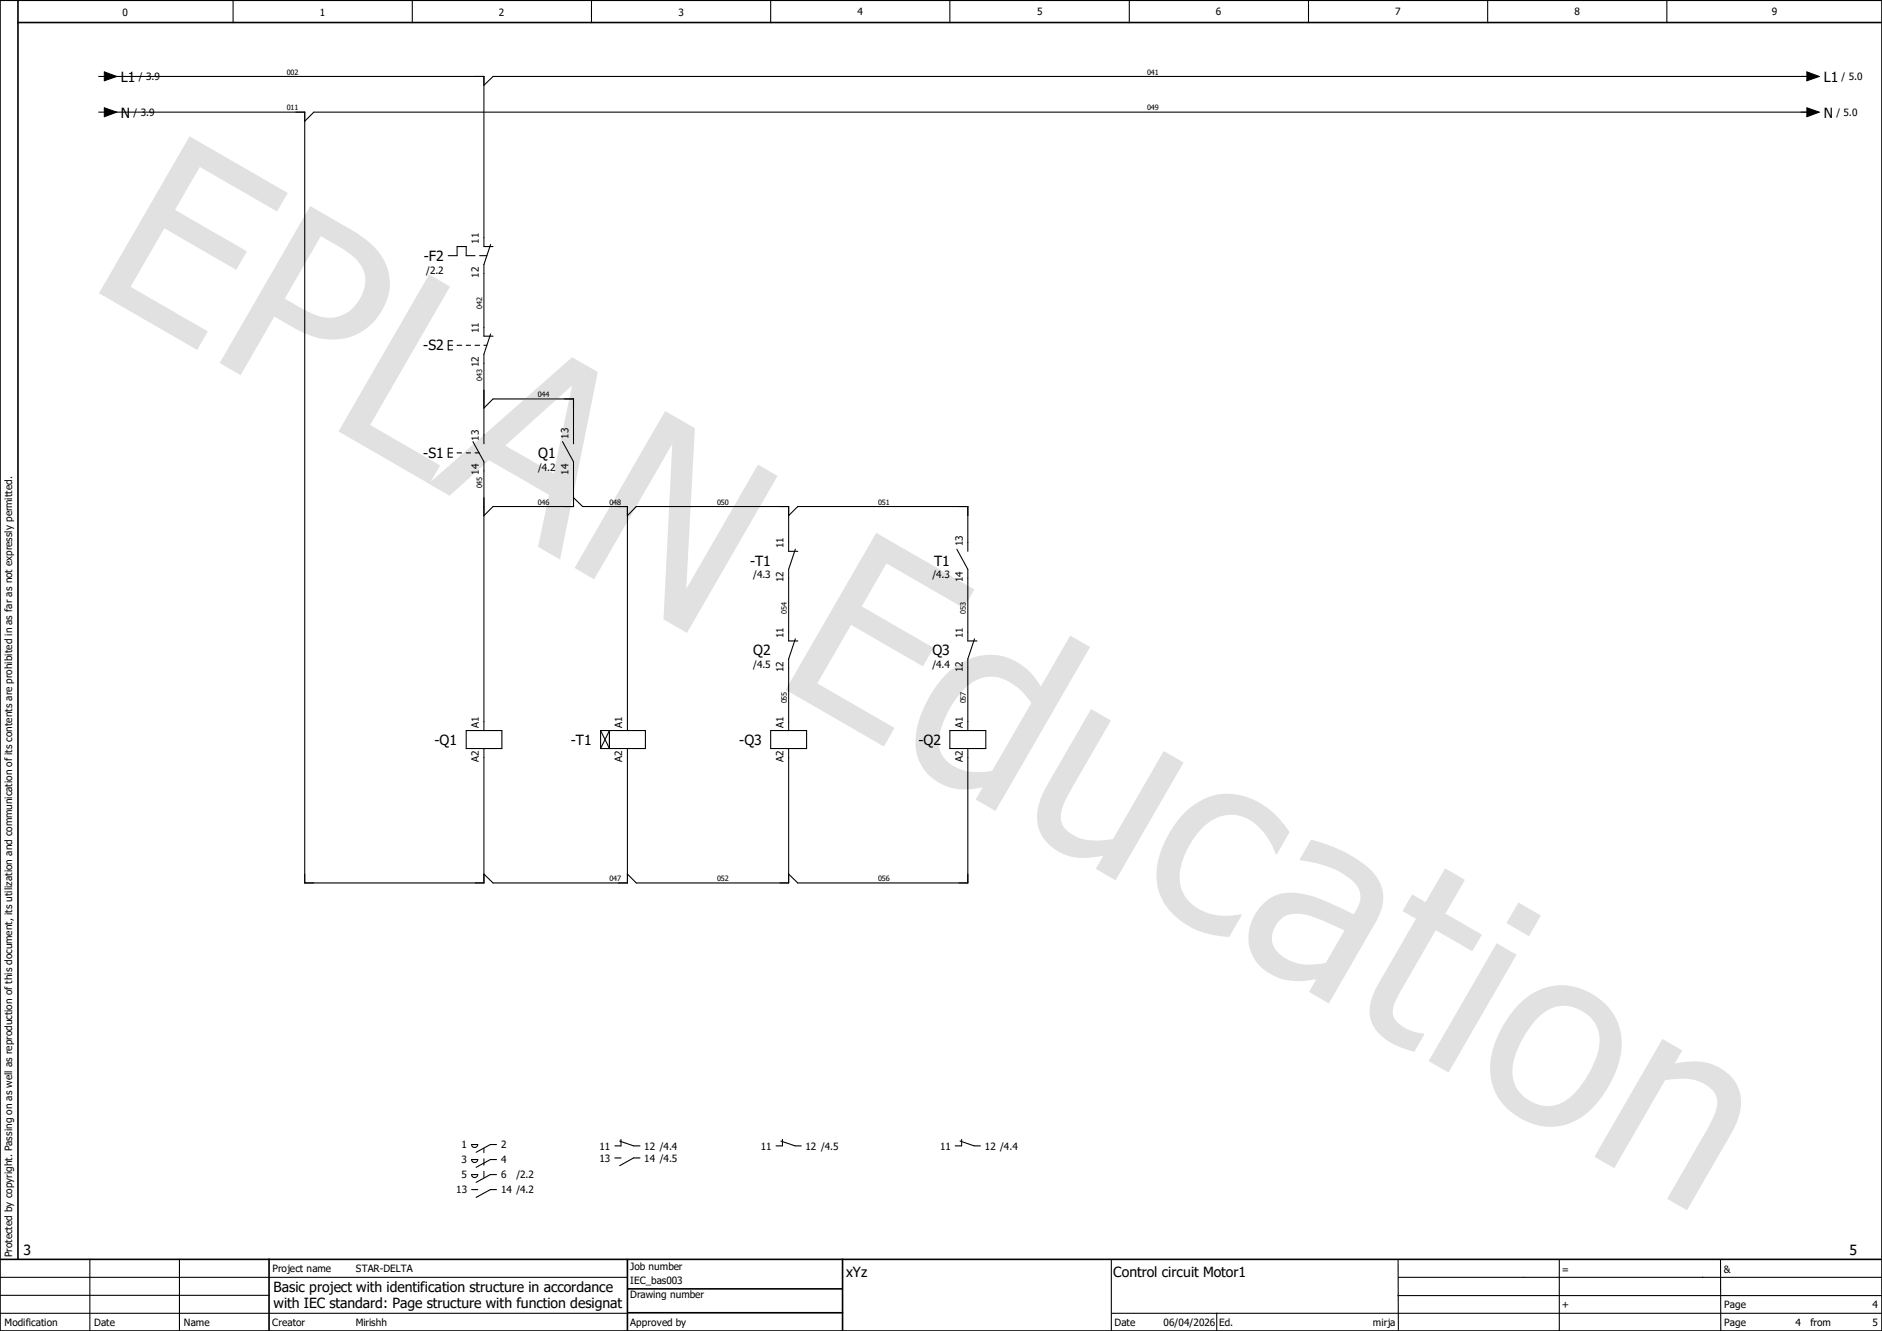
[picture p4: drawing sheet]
<svg xmlns="http://www.w3.org/2000/svg" width="297mm" height="210mm" viewBox="0 0 297 210" stroke-linecap="round" stroke-linejoin="round" font-family="sans-serif">
<path d="M210.1 -.1l-210.1 210.2M0 160.4l70.2 49.6M0 210v.1" fill="none" stroke="#fff" stroke-width=".16"/>
<g fill="none" stroke="#000" stroke-width=".17">
<path d="M36.8 0v3.6M65.1 0v3.6M93.3 0v3.6M121.6 0v3.6M149.9 0v3.6M178.2 0v3.6M206.5 0v3.6M234.8 0v3.6M263.1 0v3.6M14.2 198.7v11.3M28.3 198.7v11.3M175.4 198.8v11.2"/>
<path d="M220.6 198.8l.1 11M246.1 198.8v11.2M271.5 198.8l.1 11.1M0 207.2h99M0 201.5h99M0 204.4h42.5M175.5 207.2h121.5M192 207.2v2.8M220.6 204.4h76.4M220.6 201.5h76.4"/>
</g>
<path d="M0 0h297v210h-297zM2.8 3.6h294.2M2.8 0v198.7M0 198.7h297M42.5 198.7v11.3M99 198.8v11.1M133 198.7v11.3M99 203.4h33.9M99.1 207.1h33.9" fill="none" stroke="#000" stroke-width=".25"/>
<path d="M29.9 21.5l15.5 9-1.7 2.9-12.2-7.1-3.9 6.8 11.4 6.6-1.7 2.9-11.4-6.6-5.3 9.3 12.2 7-1.7 2.9-15.5-8.9zM49 32.5l6.2 3.6a12.1 12.1 0 0 1 5.8 5.9 8.4 8.4 0 0 1-2.2 8.9 9.4 9.4 0 0 1-11.2 1.4l-4.3-2.3-5.3 9.2-3.3-1.9zM50.6 37.3l-5.7 9.8 2.3 1.3a8.8 8.8 0 0 0 5.6 1.7 6.1 6.1 0 0 0 4.7-6.9 7.2 7.2 0 0 0-3.6-4.1zM67.7 43.3l3.3 1.9-12.6 21.9 11.1 6.3-1.7 3-14.4-8.3zM67.6 76.3l22.7-19.9 4 2.3-5.9 29.6-3.5-2 1.8-8.2-9.5-5.5-6.2 5.6zM79.7 70.3l7.7 4.4 2.9-13.9zM105 64.9l4.7 2.7-1.4 25.3 11.3-19.6 3.1 1.8-14.3 24.8-3.7-2.2 1.4-27.6-12.3 21.3-3.1-1.8zM138.3 84.1l15.5 8.9-1.7 2.9-12.2-7-3.9 6.8 11.3 6.5-1.6 2.9-11.4-6.5-5.3 9.2 12.2 7.1-1.7 2.9-15.5-9zM149.4 106.4a9.3 9.3 0 0 1 9.9-2.5 9.8 9.8 0 0 1 5 4.4l4.6-8 3.1 1.8-14.9 25.9-3.1-1.8 1.1-1.9a8.7 8.7 0 0 1-9.1-2.7 8.4 8.4 0 0 1-1-8 18.7 18.7 0 0 1 4.4-7.2zM152.1 108.8a14 14 0 0 0-3.9 8.4 4.8 4.8 0 0 0 4.1 4.4 10.4 10.4 0 0 0 4.3 0l6.2-10.7a9.3 9.3 0 0 0-5.7-4.1 5.9 5.9 0 0 0-5 2zM172.2 111.9l3.1 1.8-6.4 11.1a8.6 8.6 0 0 0-1.5 4.4 4 4 0 0 0 3 3 10.8 10.8 0 0 0 5.2 .2l8.1-13.9 3.1 1.8-10.7 18.6-3.2-1.8 1.2-2.1a9.5 9.5 0 0 1-7.1-.7 6.3 6.3 0 0 1-2.9-8l1.1-2.4zM186.7 128.5a9.4 9.4 0 0 1 12.7-1.5 14.8 14.8 0 0 1 4.1 4.3l-2 3.5-.2-.1a9.9 9.9 0 0 0-4.8-5.7 6.1 6.1 0 0 0-7.2 2.1 12 12 0 0 0-3.1 7.5 6.1 6.1 0 0 0 5.1 5.7 10.3 10.3 0 0 0 4.5 0l.2 .1-2 3.5a12.3 12.3 0 0 1-10.6-6 10 10 0 0 1 .4-9.1l1.6-2.7zM201.9 145.2a3.6 3.6 0 0 0-.3 5 7.5 7.5 0 0 0 7.1 1.8l.5-.1 3-5.1-2.4-1.1a10.6 10.6 0 0 0-6-1.5 3.1 3.1 0 0 0-1.9 1zM206.9 132.5a20.8 20.8 0 0 1 9.9 5.3 6 6 0 0 1 .6 7.3l-7.7 13.2-3.1-1.8 1.1-2a10 10 0 0 1-7.9-1.2 6.7 6.7 0 0 1-1.1-9.9 6.4 6.4 0 0 1 7-2.3 36.2 36.2 0 0 1 7.9 3.2 4.3 4.3 0 0 0 .9-3.8 7.3 7.3 0 0 0-3.8-3.3 22.3 22.3 0 0 0-5.6-1.5zM222.9 141.1l2.1 1.2 3.1-5.3 3.1 1.8-3.1 5.4 5.8 3.3-1.5 2.6-5.8-3.3-5.1 8.9a10.4 10.4 0 0 0-1.7 3.8 2.96 2.96 0 0 0 2 2.7 7.7 7.7 0 0 0 2.8 .9l.2 .1-1.6 2.8-1.2-.4a9.5 9.5 0 0 1-5.2-3.6 5.6 5.6 0 0 1-.1-5.2l.8-1.5 6-10.3-2.2-1.3zM236.2 148.8l3.1 1.8-10.7 18.6-3.1-1.8zM239.6 142.4l3.6 2.1-1.9 3.2-3.6-2zM239.5 158.6a9.2 9.2 0 0 1 13.2-.7 9.2 9.2 0 0 1 2.5 10.8 15.8 15.8 0 0 1-6.3 8 9 9 0 0 1-9.8-.8 9 9 0 0 1-3.4-10.6 18.1 18.1 0 0 1 3.8-6.7zM242.6 160.7a15.1 15.1 0 0 0-3.9 7.7 5.6 5.6 0 0 0 3.4 5.6 5.6 5.6 0 0 0 6.4-1.5 15.5 15.5 0 0 0 3.9-7.7 5.6 5.6 0 0 0-6.9-5.9 6.3 6.3 0 0 0-2.9 1.8zM262.4 163.9l3.1 1.9-1.2 2a9.5 9.5 0 0 1 7.8 1.1 6.2 6.2 0 0 1 2.2 7.5l-1.1 2.5-7 12.1-3.1-1.9 6.1-10.5a11.7 11.7 0 0 0 1.8-4.5 3.6 3.6 0 0 0-2.5-3.3 9.8 9.8 0 0 0-5.7-.3l-8 13.8-3.2-1.8z" fill="#e1e1e1"/>
<g fill="none" stroke="#000" stroke-width=".17">
<path d="M15.6 12.1h.9M15.6 17.7h.9M16.5 11.3l1.9 .8-1.9 .6zM16.5 17l1.9 .7-1.9 .7zM17 12.1h59.4v26.8h1.4M17 17.7h31.1v121.6h28.3v-21.2M285.2 11.3l1.9 .8-1.9 .6zM285.2 17l1.9 .7-1.9 .7zM285.7 12.1h-207.9l-1.4 1.4M285.7 17.7h-236.2l-1.4 1.4M77.4 38.6l-1 3.1v11.3h1.4M70.7 40.3h1.4v-1.4h1.5v1.4h1.4"/>
<path d="M70.7 54.5h.7M71.4 53.8h-.7v1.4h.7M72.1 54.5h.8M73.6 54.5h.7M75 54.5h.7M75.7 40.3h1.1M76.4 54.5h.4M77.4 52.7l-1 3.2v14.1M70.7 71.5h.7M71.4 70.7h-.7v1.4h.7M72.1 71.5h.8M73.6 71.5h.7"/>
<path d="M74.6 69.7l1.8 3.2v42.4M75 71.5h.6M76.4 64.4l1.4-1.5h12.7v7.1M88.8 69.7l1.7 3.2v7h-12.7l-1.4 1.5M90.5 78.5l1.4 1.4h7.1v35.4M99 81.4l1.4-1.5h24.1v7.1h1.4M124.5 81.4l1.4-1.5h26.8v7.1M125.5 86.7l-1 3.1v11.3h1.4M151 86.7l1.7 3.1v11.3h1.5M73.6 115.3h5.6v2.8h-5.6zM94.8 115.3h7.1v2.8h-7.1M94.8 115.3l1.4 2.8v-2.8l-1.4 2.8"/>
<path d="M94.8 115.3v2.8M99 118.1v21.2h-21.2l-1.4-1.4M121.6 115.3h5.7v2.8h-5.7zM124.5 118.1v21.2h-24.1l-1.4-1.4M125.5 100.8l-1 3.2v11.3M149.9 115.3h5.7v2.8h-5.7zM152.7 118.1v21.2h-26.8l-1.4-1.4M153.8 100.8l-1.1 3.2v11.3M98 179.8v1h-1M123.5 179.8v1h-1M151.8 179.8v1h-1.1M74.4 185.3h1a.49 .49 0 0 1-.5 .5 .49 .49 0 0 1-.5-.5z"/>
<path d="M74.4 183h1a.49 .49 0 0 1-.5 .4 .49 .49 0 0 1-.5-.4zM74.4 180.6h1a.49 .49 0 0 1-.5 .5 .49 .49 0 0 1-.5-.5zM74.4 187.7h1M76.4 181.1v.8M76.4 182.8v1.1M76.4 184.8v1M78.4 185.3h-1l-2.3 1.3M78.4 183h-1l-2.3 1.2M78.4 180.6h-1l-2.3 1.2M78.4 187.7h-1l-2.3 1.2M97 182.7h1M97.8 180l2.2 .8h1"/>
<path d="M101 182.7h-1l-2.2 1.2M123.2 180l2.3 .8h.9M151.5 180l2.3 .8h.9"/>
</g>
<path d="M16.5 11.3l1.9 .8-1.9 .6zM16.5 17l1.9 .7-1.9 .7zM285.2 11.3l1.9 .8-1.9 .6zM285.2 17l1.9 .7-1.9 .7z" fill="#000"/>
<g font-size="2.2">
<text x="19.1" y="12.9">L1</text>
<text x="287.8" y="12.9">L1</text>
<text x="19.1" y="18.5">N</text>
<text x="287.8" y="18.5">N</text>
<text x="66.9" y="41.1">-F2</text>
<text x="66.8" y="55.3">-S2</text>
<text x="66.8" y="72.3">-S1</text>
<text x="84.9" y="72.3">Q1</text>
<text x="118.4" y="89.2">-T1</text>
<text x="147.4" y="89.2">T1</text>
<text x="118.9" y="103.4">Q2</text>
<text x="147.2" y="103.4">Q3</text>
<text x="68.6" y="117.5">-Q1</text>
<text x="90.1" y="117.5">-T1</text>
<text x="116.7" y="117.5">-Q3</text>
<text x="144.9" y="117.5">-Q2</text>
<text x="3.7" y="198">3</text>
<text x="291.9" y="198">5</text>
<text x="43.1" y="203.8">Basic project with identification structure in accordance</text>
<text x="133.5" y="201.5">xYz</text>
<text x="175.7" y="201.5">Control circuit Motor1</text>
<text x="43.1" y="206.5">with IEC standard: Page structure with function designat</text>
</g>
<g font-size="1.6">
<text x="19.3" y="2.5">0</text>
<text x="50.5" y="2.5">1</text>
<text x="78.7" y="2.5">2</text>
<text x="107.1" y="2.5">3</text>
<text x="135.3" y="2.4">4</text>
<text x="163.7" y="2.4">5</text>
<text x="191.9" y="2.4">6</text>
<text x="220.2" y="2.4">7</text>
<text x="248.5" y="2.4">8</text>
<text x="279.6" y="2.4">9</text>
<text x="21.9" y="12.6">/ 3.9</text>
<text x="290.6" y="12.6">/ 5.0</text>
<text x="21.1" y="18.3">/ 3.9</text>
<text x="289.8" y="18.3">/ 5.0</text>
<text x="75.6" y="38.4" transform="rotate(-90 75.6 38.4)">11</text>
<text x="67.3" y="43.2">/2.2</text>
<text x="75.6" y="43.8" transform="rotate(-90 75.6 43.8)">12</text>
<text x="75.6" y="52.6" transform="rotate(-90 75.6 52.6)">11</text>
<text x="75.6" y="58" transform="rotate(-90 75.6 58)">12</text>
<text x="75.6" y="69.6" transform="rotate(-90 75.6 69.6)">13</text>
<text x="89.7" y="69.2" transform="rotate(-90 89.7 69.2)">13</text>
<text x="75.6" y="74.9" transform="rotate(-90 75.6 74.9)">14</text>
<text x="84.9" y="74.3">/4.2</text>
<text x="89.7" y="74.9" transform="rotate(-90 89.7 74.9)">14</text>
<text x="123.7" y="86.5" transform="rotate(-90 123.7 86.5)">11</text>
<text x="151.9" y="86.2" transform="rotate(-90 151.9 86.2)">13</text>
<text x="118.9" y="91.3">/4.3</text>
<text x="123.7" y="91.9" transform="rotate(-90 123.7 91.9)">12</text>
<text x="147.2" y="91.3">/4.3</text>
<text x="151.9" y="91.9" transform="rotate(-90 151.9 91.9)">14</text>
<text x="123.7" y="100.7" transform="rotate(-90 123.7 100.7)">11</text>
<text x="151.9" y="100.7" transform="rotate(-90 151.9 100.7)">11</text>
<text x="118.9" y="105.4">/4.5</text>
<text x="123.7" y="106" transform="rotate(-90 123.7 106)">12</text>
<text x="147.2" y="105.4">/4.4</text>
<text x="151.9" y="106" transform="rotate(-90 151.9 106)">12</text>
<text x="75.6" y="114.9" transform="rotate(-90 75.6 114.9)">A1</text>
<text x="98.2" y="114.9" transform="rotate(-90 98.2 114.9)">A1</text>
<text x="123.7" y="114.9" transform="rotate(-90 123.7 114.9)">A1</text>
<text x="151.9" y="114.9" transform="rotate(-90 151.9 114.9)">A1</text>
<text x="75.6" y="120.3" transform="rotate(-90 75.6 120.3)">A2</text>
<text x="98.2" y="120.3" transform="rotate(-90 98.2 120.3)">A2</text>
<text x="123.7" y="120.3" transform="rotate(-90 123.7 120.3)">A2</text>
<text x="151.9" y="120.3" transform="rotate(-90 151.9 120.3)">A2</text>
<text x="72.9" y="181.2">1</text>
<text x="72.9" y="183.6">3</text>
<text x="72.9" y="185.9">5</text>
<text x="79.1" y="181.2">2</text>
<text x="79.1" y="183.6">4</text>
<text x="79.1" y="185.9">6</text>
<text x="81.5" y="185.9">/2.2</text>
<text x="94.6" y="181.4">11</text>
<text x="94.6" y="183.3">13</text>
<text x="101.7" y="181.4">12 /4.4</text>
<text x="101.7" y="183.3">14 /4.5</text>
<text x="120.1" y="181.4">11</text>
<text x="127.1" y="181.4">12 /4.5</text>
<text x="148.4" y="181.4">11</text>
<text x="155.4" y="181.4">12 /4.4</text>
<text x="72" y="188.3">13</text>
<text x="79.1" y="188.3">14 /4.2</text>
<text x="1.9" y="198.3" transform="rotate(-90 1.9 198.3)">Protected by copyright. Passing on as well as reproduction of this document, its utilization and communication of its contents are prohibited in as far as not expressly permitted.</text>
<text x="43" y="200.7">Project name</text>
<text x="56.2" y="200.7">STAR-DELTA</text>
<text x="99.4" y="202.5">IEC_bas003</text>
<text x="99.4" y="200.3">Job number</text>
<text x="246.5" y="200.8">=</text>
<text x="272" y="200.8">&amp;</text>
<text x=".7" y="209.3">Modification</text>
<text x="14.9" y="209.3">Date</text>
<text x="29" y="209.3">Name</text>
<text x="43" y="209.2">Creator</text>
<text x="56.1" y="209.2">Mirishh</text>
<text x="99.4" y="209.2">Approved by</text>
<text x="99.4" y="204.8">Drawing number</text>
<text x="175.9" y="209.2">Date</text>
<text x="183.6" y="209.2">06/04/2026</text>
<text x="192.4" y="209.2">Ed.</text>
<text x="216.7" y="209.2">mirja</text>
<text x="246.5" y="206.3">+</text>
<text x="272.1" y="209.2">Page</text>
<text x="272.1" y="206.3">Page</text>
<text x="283.3" y="209.2">4</text>
<text x="285.7" y="209.2">from</text>
<text x="295.5" y="209.2">5</text>
<text x="295.5" y="206.3">4</text>
</g>
<g font-size="1.2">
<text x="45.3" y="11.8">002</text>
<text x="181" y="11.8">041</text>
<text x="45.3" y="17.4">011</text>
<text x="181" y="17.4">049</text>
<text x="76.1" y="48.8" transform="rotate(-90 76.1 48.8)">042</text>
<text x="76.1" y="60.1" transform="rotate(-90 76.1 60.1)">043</text>
<text x="84.9" y="62.7">044</text>
<text x="76.1" y="77" transform="rotate(-90 76.1 77)">045</text>
<text x="84.9" y="79.6">046</text>
<text x="96.2" y="79.6">048</text>
<text x="113.2" y="79.6">050</text>
<text x="138.6" y="79.6">051</text>
<text x="124.2" y="96.9" transform="rotate(-90 124.2 96.9)">054</text>
<text x="152.4" y="96.9" transform="rotate(-90 152.4 96.9)">053</text>
<text x="124.2" y="111" transform="rotate(-90 124.2 111)">055</text>
<text x="152.4" y="111" transform="rotate(-90 152.4 111)">057</text>
<text x="96.2" y="139.1">047</text>
<text x="113.2" y="139.1">052</text>
<text x="138.6" y="139.1">056</text>
</g>
</svg>
